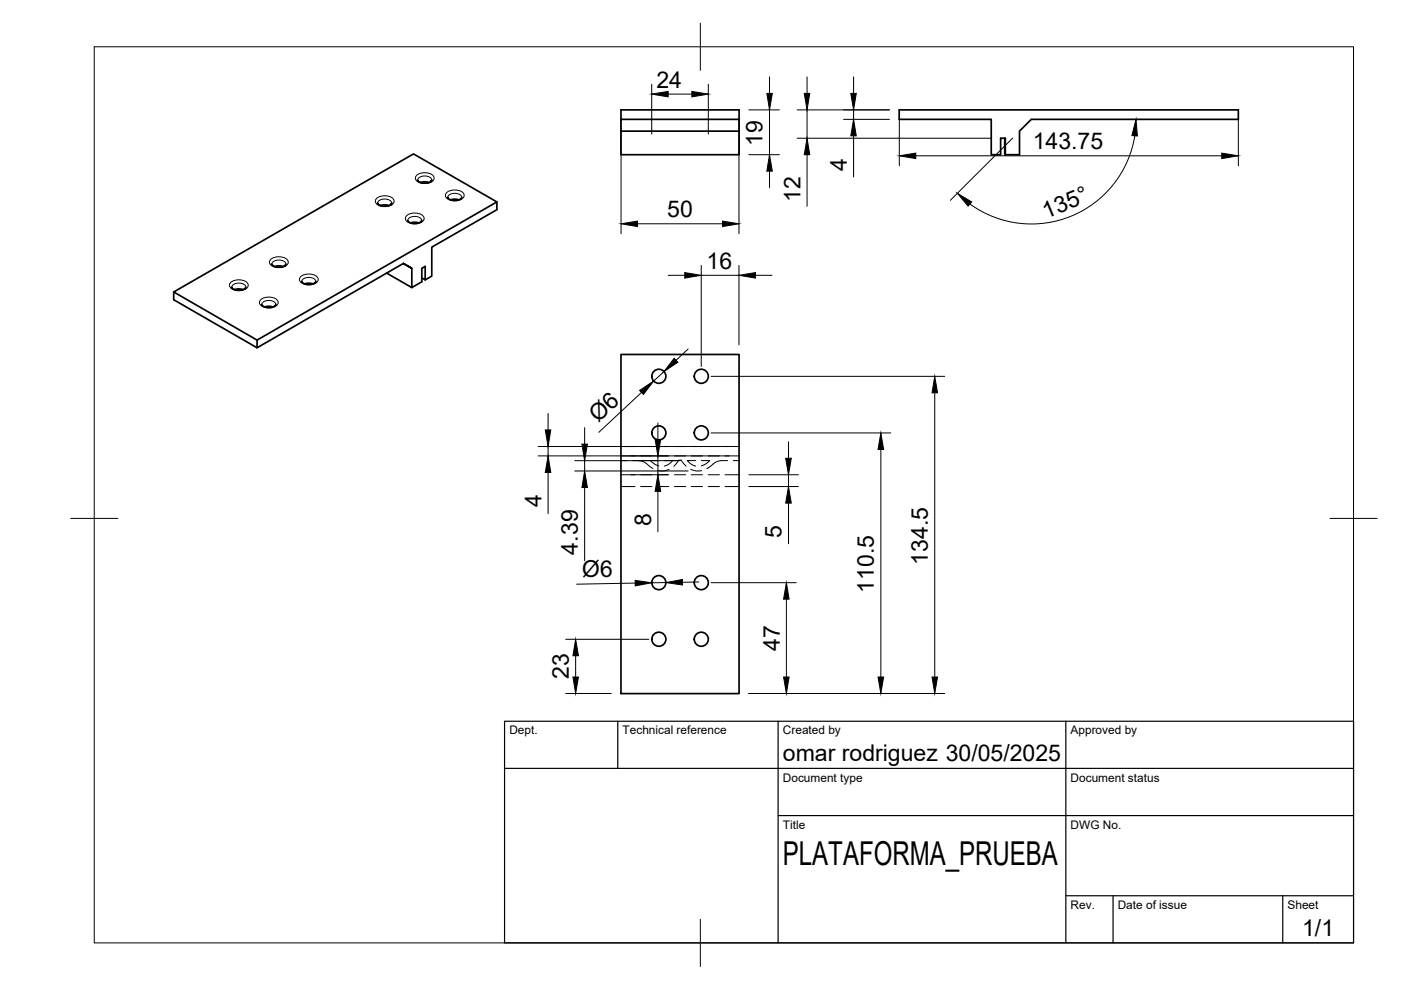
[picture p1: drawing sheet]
<svg xmlns="http://www.w3.org/2000/svg" width="297mm" height="210mm" viewBox="0 0 297 210" stroke-linecap="round" stroke-linejoin="round" font-family="sans-serif">
<!-- layer: Visible -->
<g fill="none" stroke="#000" stroke-width=".36">
<path d="M88.5 38.2l.4 .4 .9 .2 1.2-.1 .4-.2 .1-.3M89.2 38.7l1-.2 .7 .2M131.7 25.3v2.5h25v-2.5M131.7 27.8v5h25v-5M131.7 23.3h25v2h-25zM213 29.3v3.5h3.2v-5l2.5-2.5h43.9v-2h-72v2h19.6v7.5h2v-3.5h.9v3.5M57.6 56l.4 .4 .8 .3 1.2-.2 .6-.5M58.3 56.5l1-.1 .7 .1M64 59.7l.3 .4 .9 .2 1.1-.1 .5-.2 .2-.3M80.1 43.1l.3 .3 .9 .3 1.2-.1 .4-.3 .2-.2M80.7 43.6l.7-.2 1 .2M85.5 55.9l1.8 1-1.8-1"/>
<path d="M85.5 55.9l-31 17.8-17.7-10.1v-1.7M86.4 46.8l.4 .3 .8 .3 1.1-.1 .5-.2 .2-.3M87.1 47.3l1-.2 .7 .2M87.3 56.9v4.1l-5.3-3.1M89.4 58.9l.7 .4v-2.8l-.7 .4v2.8l-2.1 1.3M94.9 41.9l.3 .3 .9 .3 1.1-.1 .5-.2 .2-.3M95.6 42.4l1-.2 .7 .2M105.3 42.8v1.7l-13.8 7.9v6.1l-1.4 .8M36.8 61.9l50.9-29.3 17.6 10.2-50.8 29.3zM49.1 60.9l.3 .4 .9 .2 1.3-.1 .5-.5M49.8 61.4l1-.1 .7 .1M54.5 72.1v1.6"/>
<path d="M55.5 64.6l.3 .4 .9 .2 1.1-.1 .5-.3 .2-.2M56.1 65.1l1.1-.2 .6 .2M64.6 60.2l1.1-.2 .6 .2M131.7 75.2h25v71.9h-25z"/>
<circle cx="139.7" cy="79.8" r="1.49"/>
<circle cx="148.7" cy="79.8" r="1.49"/>
<circle cx="139.7" cy="91.8" r="1.49"/>
<circle cx="148.7" cy="91.8" r="1.49"/>
<circle cx="139.7" cy="135.5" r="1.49"/>
<circle cx="139.7" cy="123.5" r="1.49"/>
<circle cx="148.7" cy="135.5" r="1.49"/>
<circle cx="148.7" cy="123.5" r="1.49"/>
</g>
<!-- layer: Hidden -->
<g fill="none" stroke="#000" stroke-width=".21">
<path d="M131.7 97.7h1.2M131.7 96.7h2.9M131.7 94.7h2.9M134.1 97.7h5.6M135.3 97.7a5.3 5.3 0 0 1 2.6 1.3l.5 .3M135.8 96.7h2.4M135.8 94.7h2.4M137.9 97.7l.9 .7 .9 .4M139.4 96.7h2.4M139.4 94.7h2.4M140.8 97.7h1.8M141.9 99.5l-1.3 .4-1.1-.1"/>
<path d="M142.6 97.7h1.3l.1-.2 .2 .2M142.6 97.7l-.6 .6-1.1 .5M143 96.7h2.4M143 94.7h2.4M144.2 97.7l.2-.2 1.1 1.3M144.2 97.7h-.3l-1 1.2M146.4 99.5l1.3 .4 1.1-.1M146.6 96.7h2.3M146.6 94.7h2.3M147.5 97.7h-1.8l.9 .8 .9 .3M148.7 97.7h1.8l-1 .7-.8 .4M150.1 96.7h2.4"/>
<path d="M150.1 94.7h2.4M153.7 96.7h3M153.7 94.7h3M154.3 97.7a3.7 3.7 0 0 0-3.1 .7l-1.3 1M155.5 97.7h1.2M131.7 100.7h2.9M131.7 103.2h2.9M135.8 100.7h2.4M135.8 103.2h2.4M139.4 100.7h2.4M139.4 103.2h2.4M143 100.7h2.4"/>
<path d="M143 103.2h2.4M146.6 100.7h2.3M146.6 103.2h2.3M150.1 100.7h2.4M150.1 103.2h2.4M153.7 100.7h3M153.7 103.2h3"/>
</g>
<!-- layer: Visible Narrow -->
<g fill="none" stroke="#000" stroke-width=".21">
<path d="M88.3 37.2a2.63 2.63 0 0 1 3.7 .4 1.63 1.63 0 0 1-1.9 1.3 1.63 1.63 0 0 1-2-1.3zM88.6 38.2a1.73 1.73 0 0 1 2.9 0M48.9 60a2.63 2.63 0 0 1 3.7 .3 1.63 1.63 0 0 1-2 1.3 1.63 1.63 0 0 1-1.9-1.3zM57.3 55.1a2.63 2.63 0 0 1 3.8 .3 1.63 1.63 0 0 1-2 1.3 1.63 1.63 0 0 1-1.9-1.3zM57.6 56a1.73 1.73 0 0 1 3 0M63.7 58.7a2.63 2.63 0 0 1 3.8 .4 1.63 1.63 0 0 1-2 1.3 1.63 1.63 0 0 1-2-1.3zM64 59.7a1.73 1.73 0 0 1 3 0M79.8 42.1a2.63 2.63 0 0 1 3.7 .4 1.63 1.63 0 0 1-1.9 1.3 1.63 1.63 0 0 1-2-1.3zM80.1 43.1a1.73 1.73 0 0 1 3 0M86.1 45.8a2.63 2.63 0 0 1 3.8 .3 1.63 1.63 0 0 1-2 1.4 1.63 1.63 0 0 1-1.9-1.4zM86.4 46.7a1.73 1.73 0 0 1 3 0M94.6 40.9a2.63 2.63 0 0 1 3.8 .4 1.63 1.63 0 0 1-2 1.3 1.63 1.63 0 0 1-2-1.3z"/>
<path d="M94.9 41.9a1.73 1.73 0 0 1 3 0M49.1 60.9a1.73 1.73 0 0 1 3 0M55.2 63.6a2.63 2.63 0 0 1 3.8 .4 1.63 1.63 0 0 1-2 1.3 1.63 1.63 0 0 1-2-1.3zM55.5 64.6a1.73 1.73 0 0 1 3 0"/>
</g>
<!-- layer: BORDER -->
<path d="M20 9.9h267v190h-267zM148.5 4.9v10M15 109.9h10M282 109.9h10M148.5 194.9v10" fill="none" stroke="#000" stroke-width=".21"/>
<!-- layer: TITLEBLOCK -->
<path d="M107 152.9h180v47h-180zM131 152.9v10M165 152.9v47M226 152.9v47M107 162.9h180M165 172.9h122M226 189.9h61M236 189.9v10M272 189.9v10" fill="none" stroke="#000" stroke-width=".25"/>
<!-- layer: FD_Dimensions -->
<g fill="none" stroke="#000" stroke-width=".21">
<path d="M138.2 17.9v10.5M141.7 20h5M150.2 17.9v10.5M163.2 16.3v3.5M171.1 16.3v3.5M181 16.3v3.5M131.7 25.4v24.2M156.7 25.4v24.2M158.8 23.3h6.4M158.8 32.8h6.4M163.2 23.3v9.5M163.2 36.3v3.5"/>
<path d="M169 23.3h19.6M169 29.3h41.1M171.1 23.3v6M171.1 32.8v10.9M178.9 25.3h9.7M181 23.3v2M181 28.8v8.7M190.7 25.4v9.8M194.2 33h64.8M214.7 29.3l-13.2 13.2M240.6 28.8a22.2 22.2 0 0 1-34.9 14.5M262.6 25.4v9.8"/>
<path d="M135.2 47.4h18M141.7 58.4h3.5M148.7 56.3v21.4M148.7 58.4h8M156.7 56.3v16.8M160.2 58.4h3.5M140.8 78.8l-2.2 2M145.9 74l-2.6 2.4M150.8 79.8h49.5M114.1 96.7h40.5M114.1 94.7h40.5M116.2 87.7v3.5"/>
<path d="M116.2 94.7v2M121.9 99.9h24M121.9 97.7h21.7M124 90.7v3.5M124 97.7v2.2M136 83.2l-9 8.5M139.5 89.7v3.5M139.5 96.7v4M150.8 91.8h38M167.2 93.7v3.5M186.8 95.3v48.2M198.2 83.3v60.2"/>
<path d="M116.2 100.2v8.7M124 103.4v15.5M133.8 100.7h7.8M139.5 104.2v8.6M158.8 100.7h10.5M158.8 103.2h10.5M167.2 100.7v2.5M167.2 106.7v8.6M120 135.5h17.6M122 139v4.5M134.7 123.6l-12.4 .3M141.2 123.5l-3 .1"/>
<path d="M148.2 123.4l-3.5 .1M150.8 123.5h18M166.7 127v16.5M120 147h9.6M158.8 147h41.5"/>
</g>
<g fill="#000" stroke="#000" stroke-width=".21">
<path d="M138.2 20l3.5-.6v1.1zM146.7 19.4l3.5 .6-3.5 .5zM162.6 19.8h1.1l-.5 3.5zM170.5 19.8h1.2l-.6 3.5zM180.4 19.8h1.1l-.5 3.5zM163.2 32.8l.5 3.5h-1.1zM171.1 29.3l.6 3.5h-1.2zM181 25.3l.5 3.5h-1.1zM190.7 33l3.5-.5v1.1zM240.9 25.3l.3 3.5-1.2-.1zM259 32.5l3.6 .5-3.6 .6zM131.7 47.4l3.5-.5v1.1z"/>
<path d="M145.2 57.8l3.5 .6-3.5 .6zM153.2 46.9l3.5 .5-3.5 .6zM156.7 58.4l3.5-.6v1.2zM203 41l3 1.8-.7 .9zM142.9 76l.8 .8-2.9 2zM115.6 91.2h1.2l-.6 3.5zM123.4 94.2h1.1l-.5 3.5zM135.6 82.8l3-2-2.2 2.8zM138.9 93.2h1.2l-.6 3.5zM166.6 97.2h1.2l-.6 3.5zM186.8 91.8l.5 3.5h-1.1zM198.2 79.8l.6 3.5h-1.2z"/>
<path d="M116.2 96.7l.6 3.5h-1.2zM124 99.9l.5 3.5h-1.1zM139.5 100.7l.6 3.5h-1.2zM167.2 103.2l.6 3.5h-1.2zM122 135.5l.6 3.5h-1.1zM134.7 123.1l3.5 .5-3.5 .6zM141.2 123.5l3.5-.6v1.1zM166.7 123.5l.6 3.5h-1.2zM121.5 143.5h1.1l-.6 3.5zM166.1 143.5h1.2l-.6 3.5zM186.2 143.5h1.1l-.5 3.5zM197.6 143.5h1.2l-.6 3.5z"/>
</g>
<text font-size="7" x="166" y="183.4">PLATAFORMA_PRUEBA</text>
<g font-size="4.9">
<text x="139.2" y="18.6">24</text>
<text x="161.7" y="30.9" transform="rotate(-90 161.7 30.9)">19</text>
<text x="219" y="31.6">143.75</text>
<text x="179.6" y="36.2" transform="rotate(-90 179.6 36.2)">4</text>
<text x="141.5" y="46">50</text>
<text x="169.7" y="42.9" transform="rotate(-90 169.7 42.9)">12</text>
<text x="221.8" y="46.4" transform="rotate(-22 221.8 46.4)">135°</text>
<text x="149.8" y="56.9">16</text>
<text x="126.8" y="89.7" transform="rotate(-43 126.8 89.7)">Ø6</text>
<text x="114.8" y="107.5" transform="rotate(-90 114.8 107.5)">4</text>
<text x="138" y="111.6" transform="rotate(-90 138 111.6)">8</text>
<text x="122.5" y="117.6" transform="rotate(-90 122.5 117.6)">4.39</text>
<text x="165.7" y="114.1" transform="rotate(-90 165.7 114.1)">5</text>
<text x="196.7" y="119.7" transform="rotate(-90 196.7 119.7)">134.5</text>
<text x="123.4" y="122.3" transform="rotate(-1 123.4 122.3)">Ø6</text>
<text x="185.3" y="125.7" transform="rotate(-90 185.3 125.7)">110.5</text>
<text x="165.3" y="137.9" transform="rotate(-90 165.3 137.9)">47</text>
<text x="120.6" y="144" transform="rotate(-90 120.6 144)">23</text>
<text x="166" y="161.4">omar rodriguez 30/05/2025</text>
<text x="276.1" y="198.6">1/1</text>
</g>
<g font-size="2.5">
<text x="108" y="155.7">Dept.</text>
<text x="132" y="155.7">Technical reference</text>
<text x="166" y="155.7">Created by</text>
<text x="227" y="155.7">Approved by</text>
<text x="166" y="165.7">Document type</text>
<text x="227" y="165.7">Document status</text>
<text x="166" y="175.7">Title</text>
<text x="227" y="175.7">DWG No.</text>
<text x="227" y="192.7">Rev.</text>
<text x="237" y="192.7">Date of issue</text>
<text x="273" y="192.7">Sheet</text>
</g>
</svg>
